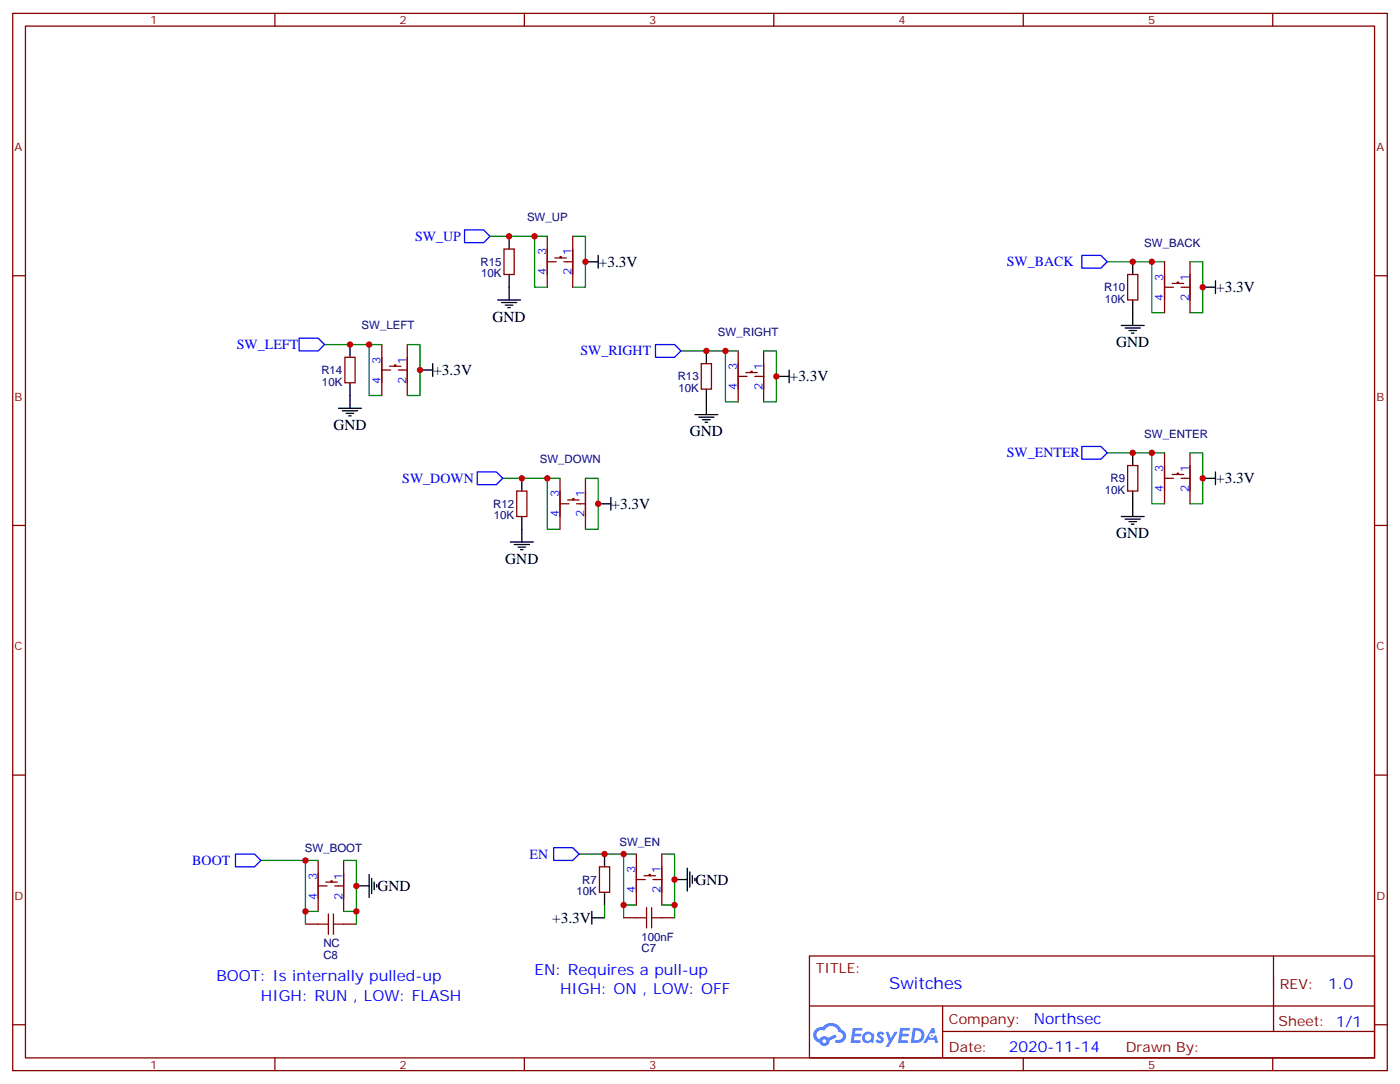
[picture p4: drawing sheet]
<svg xmlns="http://www.w3.org/2000/svg" width="388mm" height="300mm" viewBox="0 0 388 300" stroke-linecap="round" stroke-linejoin="round" font-family="sans-serif">
<path d="M128.8 63.7h5.3l1.7 1.7-1.7 1.8h-5.3zM299.9 70.7h5.3l1.7 1.8-1.7 1.8h-5.3zM82.9 93.7h5.3l1.8 1.7-1.8 1.8h-5.3zM181.7 95.4h5.3l1.7 1.8-1.7 1.8h-5.3zM132.3 130.7h5.3l1.7 1.8-1.7 1.7h-5.3zM299.9 123.6h5.3l1.7 1.8-1.7 1.8h-5.3zM65.3 236.5h5.3l1.7 1.8-1.7 1.8h-5.3zM153.5 234.8h5.2l1.8 1.7-1.8 1.8h-5.2z" fill="none" stroke="#00f" stroke-width=".35"/>
<g fill="none" stroke="#870000" stroke-width=".35">
<path d="M3.5 3.7h381v292.8h-381zM7.1 7.2h373.9v285.8h-373.9zM76.2 3.7v3.5M145.3 3.7v3.5M214.5 3.7v3.5M283.6 3.7v3.5M352.8 3.7v3.5M3.5 76.4h3.6M151.7 65.4v14.2M151.7 72.5h2.5M153.8 71.4h3.2M155.2 71.4v-.3h.4v.3"/>
<path d="M156.3 72.5h2.4M158.7 65.4v14.2M312.6 76h2.8v7.1h-2.8zM322.8 72.5v14.1M322.8 79.6h2.5M324.9 78.5h3.2M326.3 78.5v-.4h.4v.4M327.4 79.6h2.4M329.8 72.5v14.1M381 76.4h3.5M105.8 95.4v14.1M112.9 95.4v14.1"/>
<path d="M204.6 97.2v14.1M211.7 97.2v14.1M105.8 102.5h2.5M107.9 101.4h3.2M109.4 101.4v-.3h.3v.3M110.4 102.5h2.5M204.6 104.2h2.5M206.7 103.2h3.2M208.1 103.2v-.4h.4v.4M209.2 104.2h2.5M155.2 132.5v14.1M155.2 139.5h2.5"/>
<path d="M157.3 138.5h3.2M158.7 138.5v-.4h.4v.4M159.8 139.5h2.5M162.3 132.5v14.1M312.6 128.9h2.8v7.1h-2.8zM322.8 125.4v14.1M322.8 132.5h2.5M324.9 131.4h3.2M326.3 131.4v-.3h.4v.3M327.4 132.5h2.4M329.8 125.4v14.1M3.5 145.5h3.6"/>
<path d="M381 145.5h3.5M3.5 214.7h3.6M381 214.7h3.5M88.2 238.3v14.1M95.2 238.3v14.1M176.4 236.5v14.1M183.4 236.5v14.1M84.7 255.9h3.5M88.2 245.4h2.5M90.3 244.3h3.2M91.7 244.3v-.4h.4v.4M92.8 245.4h2.4"/>
<path d="M95.2 255.9h3.6M166.2 240.1h2.8v7h-2.8zM172.9 254.2h3.5M176.4 243.6h2.5M178.5 242.5h3.2M179.9 242.5v-.3h.4v.3M181 243.6h2.4M183.4 254.2h3.6M224.4 264.8h156.6v28.2h-156.6zM224.4 278.6h156.5M261.3 278.6v14.1M353 264.8v20.9"/>
<path d="M3.5 283.8h3.6M76.2 293v3.5M145.3 293v3.5M214.5 293v3.5M261.3 285.7h119.6M283.6 293v3.5M352.8 293v3.5M381 283.8h3.5"/>
</g>
<g fill="none" stroke="#008700" stroke-width=".35">
<path d="M135.8 65.4h12.4M151.7 65.4h-3.5v14.2h3.5M158.7 65.4h3.6v14.2h-3.6M306.9 72.5h12.4M322.8 72.5h-3.5v14.1h3.5M329.8 72.5h3.6v14.1h-3.6M90 95.4h12.3M105.8 95.4h-3.5v14.1h3.5M112.9 95.4h3.5v14.1h-3.5M188.7 97.2h12.4M204.6 97.2h-3.5v14.1h3.5M211.7 97.2h3.5v14.1h-3.5"/>
<path d="M139.3 132.5h12.4M155.2 132.5h-3.5v14.1h3.5M162.3 132.5h3.5v14.1h-3.5M306.9 125.4h12.4M322.8 125.4h-3.5v14.1h3.5M329.8 125.4h3.6v14.1h-3.6M72.3 238.3h12.4M88.2 238.3h-3.5v14.1h3.5M95.2 238.3h3.6v14.1h-3.6M160.5 236.5h12.4M176.4 236.5h-3.5v14.1h3.5M183.4 236.5h3.6v14.1h-3.6"/>
<path d="M84.7 252.4v3.5M98.8 252.4v3.5M167.6 250.6v3.6M172.9 250.6v3.6M187 250.6v3.6"/>
</g>
<g fill="none" stroke="#000" stroke-width=".35">
<path d="M162.3 72.5h3.5M165.8 70.7v3.6M314 72.5v3.5M310.8 90.1h6.3M311.9 90.8h4.2M312.9 91.5h2.1M313.6 92.3h.7M314 83.1v7M116.4 102.5h3.5M119.9 100.7v3.5M215.2 104.2h3.5M218.7 102.5v3.5"/>
<path d="M165.8 139.5h3.5M169.3 137.8v3.5M314 125.4v3.5M314 136v7.1M333.4 132.5h3.5M336.9 130.7v3.5M310.8 143.1h6.3M311.9 143.8h4.2M312.9 144.5h2.1M313.6 145.2h.7M167.6 236.5v3.6M98.8 245.4h3.5"/>
<path d="M102.3 242.2v6.3M103 243.2v4.3M103.7 244.3v2.1M104.4 245v.7M164 254.2h3.6M164 252.4v3.5M167.6 247.1v3.5M187 243.6h3.5M190.5 240.4v6.4M191.2 241.5v4.2M191.9 242.5v2.2M192.6 243.2v.7"/>
</g>
<path d="M88.2 255.9h2.8M91 253.1v5.7M92.4 255.9h2.8M92.4 253.1v5.7M176.4 254.2h2.8M179.2 251.4v5.6M180.6 251.4v5.6M180.6 254.2h2.8" fill="none" stroke="#a10000" stroke-width=".35"/>
<g fill="#5487ff">
<path d="M243.4 285.9a1.22 1.22 0 0 1 1.7 .3l-.4 .6a.47 .47 0 0 0-.4-.4 .47 .47 0 0 0-.5 .2l.1 .1a1.23 1.23 0 0 1 .8 1.9 1.44 1.44 0 0 1-2.1-.3l.5-.5 .8 .4a.29 .29 0 0 0 .3-.2 .29 .29 0 0 0-.3-.4 1.04 1.04 0 0 1-.5-1.7z"/>
<path d="M236.4 284.7h2.3l.3 .2-.1 .5h-1.8l-.1 .9h1.5l.3 .4-.4 .3h-1.6l-.1 1.1 1.7 .1 .2 .3-.2 .3h-2.6z"/>
<path d="M249.5 284.7h2.4l.3 .2-.1 .5h-1.9l-.1 .9h1.5l.4 .3-.4 .4h-1.6l-.2 1.1 1.8 .1 .1 .3-.1 .3h-2.7z"/>
<path d="M258.3 284.7h.7l.3 1.2-.6 .4a.69 .69 0 0 0-1 .2 .69 .69 0 0 0 .4 1 .69 .69 0 0 0 .9-.6l.5-.3 .5 2.2h-.8l-.2-.8h-1.7l-.5 .8h-.9z"/>
<path d="M245.5 285.8h.8l.6 1.8 1.1-1.8h.8l-2.5 4.2h-.8l.9-1.6z"/>
<path d="M253 284.7l-.6 4.1h1.4a2.11 2.11 0 0 0 2.4-2.1 2.11 2.11 0 0 0-2.5-2zM253.8 285.4a1.39 1.39 0 0 1 1.6 1.4 1.39 1.39 0 0 1-1.8 1.3h-.2z"/>
<path d="M239.4 286.3a1.54 1.54 0 0 0-.1 2.2 1.54 1.54 0 0 0 2.1 .1l.6 .2 .3-2.3-.1-.2h-.4a1.49 1.49 0 0 0-2.4 0zM239.6 287.3a.95 .95 0 0 1 1.9 0 .95 .95 0 0 1-1.9 0z"/>
<path d="M226.1 285.1a2.18 2.18 0 0 0 1 3.7 1.44 1.44 0 0 0 1.7 .9 1.44 1.44 0 0 0 1.1-1.5l2-1-.4-.7-1.9 .9a1.47 1.47 0 0 0-2.5 .5 1.39 1.39 0 0 1-.6-2 1.39 1.39 0 0 1 2-.4 2.12 2.12 0 0 1 2.1-1.3 2.12 2.12 0 0 1 1.9 1.7 1.14 1.14 0 0 1 1.1 1.4 1.14 1.14 0 0 1-1.6 .7 .43 .43 0 0 0-.6 .4 .43 .43 0 0 0 .5 .4 1.98 1.98 0 0 0 2.5-1.2 1.98 1.98 0 0 0-1.3-2.5 3.1 3.1 0 0 0-5.2-.7l-.9 .1zM228 288.4a.54 .54 0 0 1 1 0 .54 .54 0 0 1-1 0z"/>
<circle cx="258.3" cy="286.8" r=".26"/>
</g>
<g fill="none" stroke="#000" stroke-width=".35">
<path d="M141.1 65.4v3.6M141.1 76v7.1M333.4 79.6h3.5M336.9 77.8v3.5M97 95.4v3.6M137.9 83.1h6.4M139 83.8h4.2M140.1 84.5h2.1M140.8 85.2h.7M195.8 97.2v3.5M93.8 113.1h6.4M94.9 113.8h4.2"/>
<path d="M96 114.5h2.1M96.7 115.2h.7M97 106v7.1M192.6 114.8h6.4M193.7 115.5h4.2M194.7 116.2h2.1M195.4 116.9h.7M195.8 107.8v7M144.6 132.5v3.5M141.5 150.1h6.3M142.5 150.8h4.3M143.6 151.5h2.1"/>
<path d="M144.3 152.2h.7M144.6 143.1v7"/>
</g>
<path d="M139.7 69h2.8v7h-2.8zM95.6 99h2.8v7h-2.8zM194.4 100.7h2.8v7.1h-2.8zM143.2 136h2.8v7.1h-2.8z" fill="none" stroke="#870000" stroke-width=".35"/>
<g fill="#c00">
<circle cx="319.3" cy="125.4" r=".88"/>
<circle cx="314" cy="125.4" r=".88"/>
<circle cx="319.3" cy="72.5" r=".88"/>
<circle cx="314" cy="72.5" r=".88"/>
<circle cx="98.8" cy="245.4" r=".88"/>
<circle cx="84.7" cy="238.3" r=".88"/>
<circle cx="167.6" cy="236.5" r=".88"/>
<circle cx="172.9" cy="236.5" r=".88"/>
<circle cx="187" cy="243.6" r=".88"/>
<circle cx="172.9" cy="250.6" r=".88"/>
<circle cx="187" cy="250.6" r=".88"/>
<circle cx="84.7" cy="252.4" r=".88"/>
<circle cx="98.8" cy="252.4" r=".88"/>
<circle cx="333.4" cy="132.5" r=".88"/>
<circle cx="162.3" cy="72.5" r=".88"/>
<circle cx="148.2" cy="65.4" r=".88"/>
<circle cx="151.7" cy="132.5" r=".88"/>
<circle cx="165.8" cy="139.5" r=".88"/>
<circle cx="102.3" cy="95.4" r=".88"/>
<circle cx="116.4" cy="102.5" r=".88"/>
<circle cx="201.1" cy="97.2" r=".88"/>
<circle cx="215.2" cy="104.2" r=".88"/>
<circle cx="333.4" cy="79.6" r=".88"/>
<circle cx="144.6" cy="132.5" r=".88"/>
<circle cx="195.8" cy="97.2" r=".88"/>
<circle cx="97" cy="95.4" r=".88"/>
<circle cx="141.1" cy="65.4" r=".88"/>
</g>
<text font-size="4.6" fill="#00f" x="246.5" y="273.8">Switches</text>
<g font-size="4.2">
<text x="166" y="73.9">+3.3V</text>
<text x="337.1" y="81">+3.3V</text>
<text x="136.5" y="89.1">GND</text>
<text x="309.4" y="96.1">GND</text>
<text x="120.1" y="103.9">+3.3V</text>
<text x="218.9" y="105.7">+3.3V</text>
<text x="92.4" y="119.1">GND</text>
<text x="191.2" y="120.8">GND</text>
<text x="337.1" y="133.9">+3.3V</text>
<text x="169.5" y="140.9">+3.3V</text>
<text x="309.4" y="149">GND</text>
<text x="140.1" y="156.1">GND</text>
<text x="192.8" y="245">GND</text>
<text x="104.6" y="246.8">GND</text>
<text x="153.1" y="255.6">+3.3V</text>
</g>
<g font-size="4.2" fill="#00f">
<text x="60" y="271.8">BOOT: Is internally pulled-up</text>
<text x="148.2" y="270.1">EN: Requires a pull-up</text>
<text x="155.2" y="275.3">HIGH: ON , LOW: OFF</text>
<text x="368.2" y="274">1.0</text>
<text x="72.3" y="277.1">HIGH: RUN , LOW: FLASH</text>
<text x="286.5" y="283.6">Northsec</text>
<text x="279.6" y="291.4">2020-11-14</text>
</g>
<g font-size="3.9" fill="#00f">
<text x="115" y="66.7">SW_UP</text>
<text x="279.1" y="73.7">SW_BACK</text>
<text x="65.6" y="96.7">SW_LEFT</text>
<text x="160.9" y="98.4">SW_RIGHT</text>
<text x="279.1" y="126.6">SW_ENTER</text>
<text x="111.5" y="133.7">SW_DOWN</text>
<text x="53.3" y="239.5">BOOT</text>
<text x="146.8" y="237.8">EN</text>
</g>
<g font-size="3.9" fill="#800">
<text x="226.1" y="269.3">TITLE:</text>
<text x="354.8" y="274">REV:</text>
<text x="263" y="283.5">Company:</text>
<text x="354.4" y="284.2">Sheet: 1/1</text>
<text x="263" y="291.2">Date:</text>
<text x="312.1" y="291.3">Drawn By:</text>
</g>
<g font-size="3.2" fill="#800">
<text x="41.6" y="6.7">1</text>
<text x="110.8" y="6.7">2</text>
<text x="179.9" y="6.7">3</text>
<text x="249.1" y="6.7">4</text>
<text x="318.2" y="6.7">5</text>
<text x="4.1" y="41.8">A</text>
<text x="381.5" y="41.8">A</text>
<text x="4.1" y="110.9">B</text>
<text x="381.5" y="110.9">B</text>
<text x="4.1" y="180.1">C</text>
<text x="381.5" y="180.1">C</text>
<text x="4.1" y="249.2">D</text>
<text x="381.5" y="249.2">D</text>
<text x="41.6" y="296">1</text>
<text x="110.8" y="296">2</text>
<text x="179.9" y="296">3</text>
<text x="249.1" y="296">4</text>
<text x="318.2" y="296">5</text>
</g>
<g font-size="3.2" fill="#000080">
<text x="146.1" y="61.3">SW_UP</text>
<text x="317.2" y="68.3">SW_BACK</text>
<text x="133.2" y="73.6">R15</text>
<text x="133.3" y="76.8">10K</text>
<text x="306" y="80.7">R10</text>
<text x="306.2" y="83.9">10K</text>
<text x="100.2" y="91.2">SW_LEFT</text>
<text x="199" y="93">SW_RIGHT</text>
<text x="89.1" y="103.6">R14</text>
<text x="89.2" y="106.8">10K</text>
<text x="187.9" y="105.4">R13</text>
<text x="188" y="108.6">10K</text>
<text x="317.2" y="121.2">SW_ENTER</text>
<text x="149.6" y="128.3">SW_DOWN</text>
<text x="306.2" y="136.8">10K</text>
<text x="307.8" y="133.6">R9</text>
<text x="136.7" y="140.6">R12</text>
<text x="136.9" y="143.9">10K</text>
<text x="84.5" y="236">SW_BOOT</text>
<text x="171.7" y="234.2">SW_EN</text>
<text x="161.4" y="244.7">R7</text>
<text x="159.8" y="247.9">10K</text>
<text x="89.6" y="262.3">NC</text>
<text x="177.8" y="260.5">100nF</text>
<text x="177.8" y="263.6">C7</text>
<text x="89.6" y="265.5">C8</text>
</g>
<g font-size="3.2" fill="#00f">
<text x="151.3" y="70.7" transform="rotate(-90 151.3 70.7)">3</text>
<text x="158.4" y="70.7" transform="rotate(-90 158.4 70.7)">1</text>
<text x="151.3" y="76.3" transform="rotate(-90 151.3 76.3)">4</text>
<text x="158.4" y="76.3" transform="rotate(-90 158.4 76.3)">2</text>
<text x="322.4" y="77.8" transform="rotate(-90 322.4 77.8)">3</text>
<text x="329.5" y="77.8" transform="rotate(-90 329.5 77.8)">1</text>
<text x="322.4" y="83.3" transform="rotate(-90 322.4 83.3)">4</text>
<text x="329.5" y="83.3" transform="rotate(-90 329.5 83.3)">2</text>
<text x="105.5" y="100.7" transform="rotate(-90 105.5 100.7)">3</text>
<text x="112.5" y="100.7" transform="rotate(-90 112.5 100.7)">1</text>
<text x="105.5" y="106.3" transform="rotate(-90 105.5 106.3)">4</text>
<text x="112.5" y="106.3" transform="rotate(-90 112.5 106.3)">2</text>
<text x="204.3" y="102.5" transform="rotate(-90 204.3 102.5)">3</text>
<text x="211.3" y="102.5" transform="rotate(-90 211.3 102.5)">1</text>
<text x="204.3" y="108" transform="rotate(-90 204.3 108)">4</text>
<text x="211.3" y="108" transform="rotate(-90 211.3 108)">2</text>
<text x="322.4" y="130.7" transform="rotate(-90 322.4 130.7)">3</text>
<text x="329.5" y="130.7" transform="rotate(-90 329.5 130.7)">1</text>
<text x="154.9" y="137.8" transform="rotate(-90 154.9 137.8)">3</text>
<text x="161.9" y="137.8" transform="rotate(-90 161.9 137.8)">1</text>
<text x="322.4" y="136.2" transform="rotate(-90 322.4 136.2)">4</text>
<text x="329.5" y="136.2" transform="rotate(-90 329.5 136.2)">2</text>
<text x="154.9" y="143.3" transform="rotate(-90 154.9 143.3)">4</text>
<text x="161.9" y="143.3" transform="rotate(-90 161.9 143.3)">2</text>
<text x="87.8" y="243.6" transform="rotate(-90 87.8 243.6)">3</text>
<text x="94.9" y="243.6" transform="rotate(-90 94.9 243.6)">1</text>
<text x="176" y="241.8" transform="rotate(-90 176 241.8)">3</text>
<text x="183.1" y="241.8" transform="rotate(-90 183.1 241.8)">1</text>
<text x="87.8" y="249.1" transform="rotate(-90 87.8 249.1)">4</text>
<text x="94.9" y="249.1" transform="rotate(-90 94.9 249.1)">2</text>
<text x="176" y="247.4" transform="rotate(-90 176 247.4)">4</text>
<text x="183.1" y="247.4" transform="rotate(-90 183.1 247.4)">2</text>
</g>
</svg>
